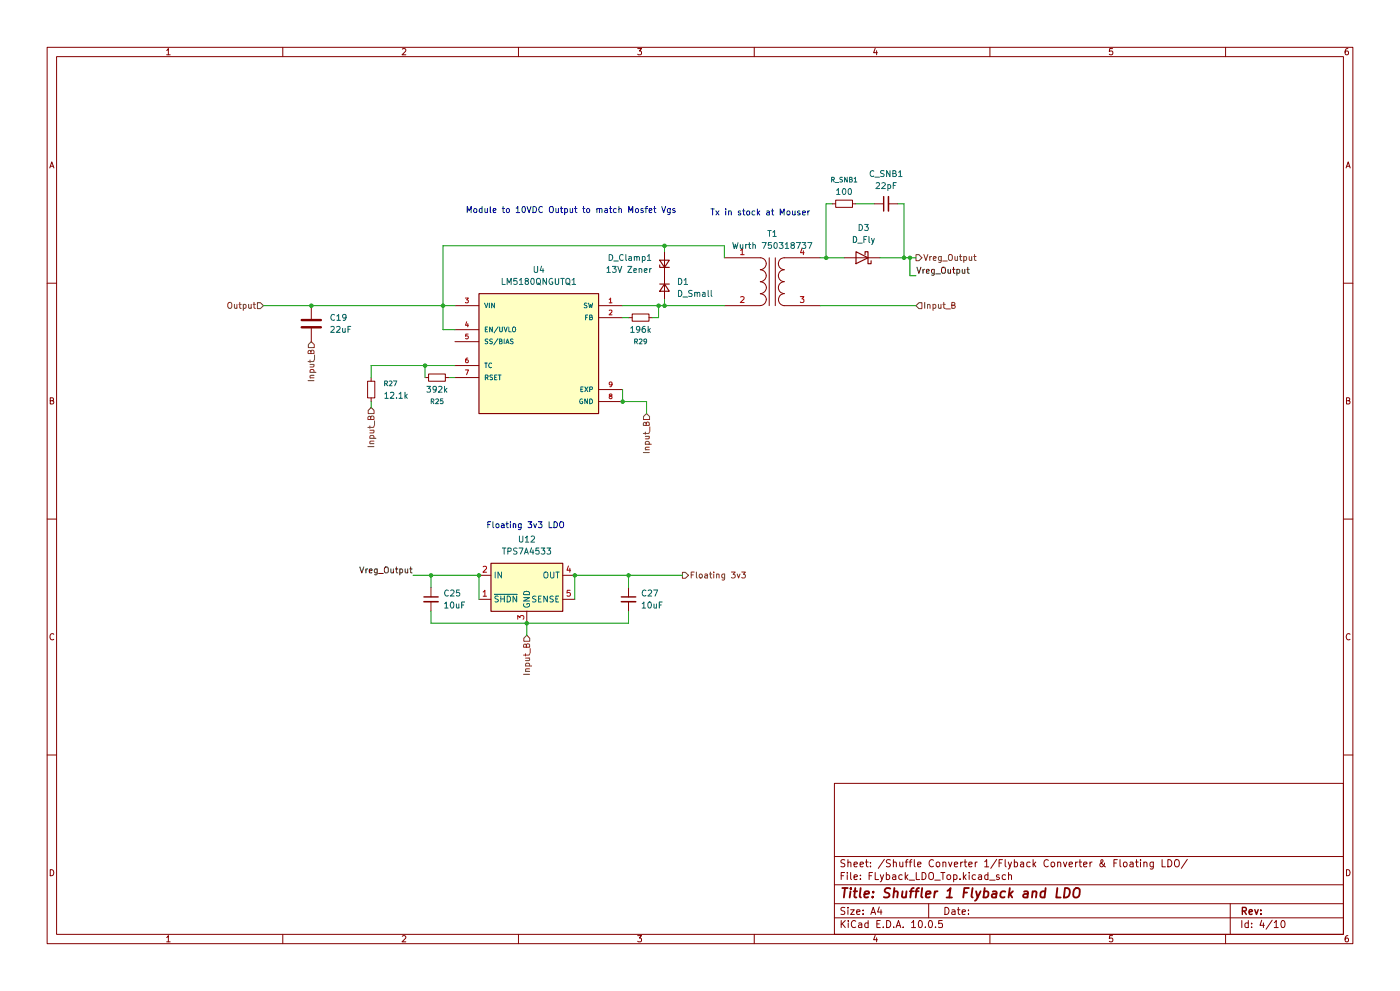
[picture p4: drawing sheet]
(kicad_sch
 (version 20260306)
 (generator "eeschema")
 (generator_version "10.0")
 (paper "A4")
 (title_block
  (title "Shuffler 1 Flyback and LDO"))
 (lib_symbols
  (symbol "Device:C"
   (pin_numbers (hide yes))
   (pin_names
    (offset 0.254)) (exclude_from_sim no) (in_bom yes) (on_board yes)
   (in_pos_files yes)
   (duplicate_pin_numbers_are_jumpers no)
   (property "Reference" "C" (at 0.635 2.54 0) (show_name no) (do_not_autoplace no) (effects (font (size 1.27 1.27)) (justify left)))
   (property "Value" "C" (at 0.635 -2.54 0) (show_name no) (do_not_autoplace no) (effects (font (size 1.27 1.27)) (justify left)))
   (property "Footprint" "" (at 0.9652 -3.81 0) (show_name no) (do_not_autoplace no) (hide yes) (effects (font (size 1.27 1.27))))
   (property "Datasheet" "" (at 0 0 0) (show_name no) (do_not_autoplace no) (hide yes) (effects (font (size 1.27 1.27))))
   (property "Description" "Unpolarized capacitor" (at 0 0 0) (show_name no) (do_not_autoplace no) (hide yes) (effects (font (size 1.27 1.27))))
   (symbol "C_0_1"
    (polyline (pts (xy -2.032 0.762) (xy 2.032 0.762)) (stroke (width 0.508) (type default)) (fill (type none)))
    (polyline (pts (xy -2.032 -0.762) (xy 2.032 -0.762)) (stroke (width 0.508) (type default)) (fill (type none))))
   (symbol "C_1_1"
    (pin passive line (at 0 3.81 270) (length 2.794) (name "" (effects (font (size 1.27 1.27)))) (number "1" (effects (font (size 1.27 1.27)))))
    (pin passive line (at 0 -3.81 90) (length 2.794) (name "" (effects (font (size 1.27 1.27)))) (number "2" (effects (font (size 1.27 1.27))))))
   (embedded_fonts no))
  (symbol "Device:C_Small"
   (pin_numbers (hide yes))
   (pin_names
    (offset 0.254) (hide yes)) (exclude_from_sim no) (in_bom yes) (on_board yes)
   (in_pos_files yes)
   (duplicate_pin_numbers_are_jumpers no)
   (property "Reference" "C" (at 0.254 1.778 0) (show_name no) (do_not_autoplace no) (effects (font (size 1.27 1.27)) (justify left)))
   (property "Value" "C_Small" (at 0.254 -2.032 0) (show_name no) (do_not_autoplace no) (effects (font (size 1.27 1.27)) (justify left)))
   (property "Footprint" "" (at 0 0 0) (show_name no) (do_not_autoplace no) (hide yes) (effects (font (size 1.27 1.27))))
   (property "Datasheet" "" (at 0 0 0) (show_name no) (do_not_autoplace no) (hide yes) (effects (font (size 1.27 1.27))))
   (property "Description" "Unpolarized capacitor, small symbol" (at 0 0 0) (show_name no) (do_not_autoplace no) (hide yes) (effects (font (size 1.27 1.27))))
   (symbol "C_Small_0_1"
    (polyline (pts (xy -1.524 0.508) (xy 1.524 0.508)) (stroke (width 0.3048) (type default)) (fill (type none)))
    (polyline (pts (xy -1.524 -0.508) (xy 1.524 -0.508)) (stroke (width 0.3302) (type default)) (fill (type none))))
   (symbol "C_Small_1_1"
    (pin passive line (at 0 2.54 270) (length 2.032) (name "" (effects (font (size 1.27 1.27)))) (number "1" (effects (font (size 1.27 1.27)))))
    (pin passive line (at 0 -2.54 90) (length 2.032) (name "" (effects (font (size 1.27 1.27)))) (number "2" (effects (font (size 1.27 1.27))))))
   (embedded_fonts no))
  (symbol "Device:D_Schottky"
   (pin_numbers (hide yes))
   (pin_names
    (offset 1.016) (hide yes)) (exclude_from_sim no) (in_bom yes) (on_board yes)
   (in_pos_files yes)
   (duplicate_pin_numbers_are_jumpers no)
   (property "Reference" "D" (at 0 2.54 0) (show_name no) (do_not_autoplace no) (effects (font (size 1.27 1.27))))
   (property "Value" "D_Schottky" (at 0 -2.54 0) (show_name no) (do_not_autoplace no) (effects (font (size 1.27 1.27))))
   (property "Footprint" "" (at 0 0 0) (show_name no) (do_not_autoplace no) (hide yes) (effects (font (size 1.27 1.27))))
   (property "Datasheet" "" (at 0 0 0) (show_name no) (do_not_autoplace no) (hide yes) (effects (font (size 1.27 1.27))))
   (property "Description" "Schottky diode" (at 0 0 0) (show_name no) (do_not_autoplace no) (hide yes) (effects (font (size 1.27 1.27))))
   (symbol "D_Schottky_0_1"
    (polyline (pts (xy -1.905 0.635) (xy -1.905 1.27) (xy -1.27 1.27) (xy -1.27 -1.27) (xy -0.635 -1.27) (xy -0.635 -0.635)) (stroke (width 0.254) (type default)) (fill (type none)))
    (polyline (pts (xy 1.27 1.27) (xy 1.27 -1.27) (xy -1.27 0) (xy 1.27 1.27)) (stroke (width 0.254) (type default)) (fill (type none)))
    (polyline (pts (xy 1.27 0) (xy -1.27 0)) (stroke (width 0) (type default)) (fill (type none))))
   (symbol "D_Schottky_1_1"
    (pin passive line (at -3.81 0 0) (length 2.54) (name "K" (effects (font (size 1.27 1.27)))) (number "1" (effects (font (size 1.27 1.27)))))
    (pin passive line (at 3.81 0 180) (length 2.54) (name "A" (effects (font (size 1.27 1.27)))) (number "2" (effects (font (size 1.27 1.27))))))
   (embedded_fonts no))
  (symbol "Device:D_Small"
   (pin_numbers (hide yes))
   (pin_names
    (offset 0.254) (hide yes)) (exclude_from_sim no) (in_bom yes) (on_board yes)
   (in_pos_files yes)
   (duplicate_pin_numbers_are_jumpers no)
   (property "Reference" "D" (at -1.27 2.032 0) (show_name no) (do_not_autoplace no) (effects (font (size 1.27 1.27)) (justify left)))
   (property "Value" "D_Small" (at -3.81 -2.032 0) (show_name no) (do_not_autoplace no) (effects (font (size 1.27 1.27)) (justify left)))
   (property "Footprint" "" (at 0 0 90) (show_name no) (do_not_autoplace no) (hide yes) (effects (font (size 1.27 1.27))))
   (property "Datasheet" "" (at 0 0 90) (show_name no) (do_not_autoplace no) (hide yes) (effects (font (size 1.27 1.27))))
   (property "Description" "Diode, small symbol" (at 0 0 0) (show_name no) (do_not_autoplace no) (hide yes) (effects (font (size 1.27 1.27))))
   (property "Sim.Device" "D" (at 0 0 0) (show_name no) (do_not_autoplace no) (hide yes) (effects (font (size 1.27 1.27))))
   (property "Sim.Pins" "1=K 2=A" (at 0 0 0) (show_name no) (do_not_autoplace no) (hide yes) (effects (font (size 1.27 1.27))))
   (symbol "D_Small_0_1"
    (polyline (pts (xy -0.762 0) (xy 0.762 0)) (stroke (width 0) (type default)) (fill (type none)))
    (polyline (pts (xy -0.762 -1.016) (xy -0.762 1.016)) (stroke (width 0.254) (type default)) (fill (type none)))
    (polyline (pts (xy 0.762 -1.016) (xy -0.762 0) (xy 0.762 1.016) (xy 0.762 -1.016)) (stroke (width 0.254) (type default)) (fill (type none))))
   (symbol "D_Small_1_1"
    (pin passive line (at -2.54 0 0) (length 1.778) (name "K" (effects (font (size 1.27 1.27)))) (number "1" (effects (font (size 1.27 1.27)))))
    (pin passive line (at 2.54 0 180) (length 1.778) (name "A" (effects (font (size 1.27 1.27)))) (number "2" (effects (font (size 1.27 1.27))))))
   (embedded_fonts no))
  (symbol "Device:D_Zener_Small"
   (pin_numbers (hide yes))
   (pin_names
    (offset 0.254) (hide yes)) (exclude_from_sim no) (in_bom yes) (on_board yes)
   (in_pos_files yes)
   (duplicate_pin_numbers_are_jumpers no)
   (property "Reference" "D" (at 0 2.286 0) (show_name no) (do_not_autoplace no) (effects (font (size 1.27 1.27))))
   (property "Value" "D_Zener_Small" (at 0 -2.286 0) (show_name no) (do_not_autoplace no) (effects (font (size 1.27 1.27))))
   (property "Footprint" "" (at 0 0 90) (show_name no) (do_not_autoplace no) (hide yes) (effects (font (size 1.27 1.27))))
   (property "Datasheet" "" (at 0 0 90) (show_name no) (do_not_autoplace no) (hide yes) (effects (font (size 1.27 1.27))))
   (property "Description" "Zener diode, small symbol" (at 0 0 0) (show_name no) (do_not_autoplace no) (hide yes) (effects (font (size 1.27 1.27))))
   (symbol "D_Zener_Small_0_1"
    (polyline (pts (xy -0.254 1.016) (xy -0.762 1.016) (xy -0.762 -1.016)) (stroke (width 0.254) (type default)) (fill (type none)))
    (polyline (pts (xy 0.762 1.016) (xy -0.762 0) (xy 0.762 -1.016) (xy 0.762 1.016)) (stroke (width 0.254) (type default)) (fill (type none)))
    (polyline (pts (xy 0.762 0) (xy -0.762 0)) (stroke (width 0) (type default)) (fill (type none))))
   (symbol "D_Zener_Small_1_1"
    (pin passive line (at -2.54 0 0) (length 1.778) (name "K" (effects (font (size 1.27 1.27)))) (number "1" (effects (font (size 1.27 1.27)))))
    (pin passive line (at 2.54 0 180) (length 1.778) (name "A" (effects (font (size 1.27 1.27)))) (number "2" (effects (font (size 1.27 1.27))))))
   (embedded_fonts no))
  (symbol "Device:R_Small"
   (pin_numbers (hide yes))
   (pin_names
    (offset 0.254) (hide yes)) (exclude_from_sim no) (in_bom yes) (on_board yes)
   (in_pos_files yes)
   (duplicate_pin_numbers_are_jumpers no)
   (property "Reference" "R" (at 0 0 90) (show_name no) (do_not_autoplace no) (effects (font (size 1.016 1.016))))
   (property "Value" "R_Small" (at 1.778 0 90) (show_name no) (do_not_autoplace no) (effects (font (size 1.27 1.27))))
   (property "Footprint" "" (at 0 0 0) (show_name no) (do_not_autoplace no) (hide yes) (effects (font (size 1.27 1.27))))
   (property "Datasheet" "" (at 0 0 0) (show_name no) (do_not_autoplace no) (hide yes) (effects (font (size 1.27 1.27))))
   (property "Description" "Resistor, small symbol" (at 0 0 0) (show_name no) (do_not_autoplace no) (hide yes) (effects (font (size 1.27 1.27))))
   (symbol "R_Small_0_1"
    (rectangle (start -0.762 1.778) (end 0.762 -1.778) (stroke (width 0.2032) (type default)) (fill (type none))))
   (symbol "R_Small_1_1"
    (pin passive line (at 0 2.54 270) (length 0.762) (name "" (effects (font (size 1.27 1.27)))) (number "1" (effects (font (size 1.27 1.27)))))
    (pin passive line (at 0 -2.54 90) (length 0.762) (name "" (effects (font (size 1.27 1.27)))) (number "2" (effects (font (size 1.27 1.27))))))
   (embedded_fonts no))
  (symbol "Device:Transformer_1P_1S"
   (pin_names
    (offset 1.016) (hide yes)) (exclude_from_sim no) (in_bom yes) (on_board yes)
   (in_pos_files yes)
   (duplicate_pin_numbers_are_jumpers no)
   (property "Reference" "T" (at 0 6.35 0) (show_name no) (do_not_autoplace no) (effects (font (size 1.27 1.27))))
   (property "Value" "Transformer_1P_1S" (at 0 -7.62 0) (show_name no) (do_not_autoplace no) (effects (font (size 1.27 1.27))))
   (property "Footprint" "" (at 0 0 0) (show_name no) (do_not_autoplace no) (hide yes) (effects (font (size 1.27 1.27))))
   (property "Datasheet" "" (at 0 0 0) (show_name no) (do_not_autoplace no) (hide yes) (effects (font (size 1.27 1.27))))
   (property "Description" "Transformer, single primary, single secondary" (at 0 0 0) (show_name no) (do_not_autoplace no) (hide yes) (effects (font (size 1.27 1.27))))
   (symbol "Transformer_1P_1S_0_1"
    (arc (start -1.27 3.81) (mid -1.656 2.9336) (end -2.54 2.5654) (stroke (width 0) (type default)) (fill (type none)))
    (arc (start -1.27 1.27) (mid -1.656 0.3936) (end -2.54 0.0254) (stroke (width 0) (type default)) (fill (type none)))
    (arc (start -1.27 -1.27) (mid -1.656 -2.1464) (end -2.54 -2.5146) (stroke (width 0) (type default)) (fill (type none)))
    (arc (start -1.27 -3.81) (mid -1.656 -4.6864) (end -2.54 -5.0546) (stroke (width 0) (type default)) (fill (type none)))
    (arc (start -2.54 5.08) (mid -1.642 4.708) (end -1.27 3.81) (stroke (width 0) (type default)) (fill (type none)))
    (arc (start -2.54 2.54) (mid -1.642 2.168) (end -1.27 1.27) (stroke (width 0) (type default)) (fill (type none)))
    (arc (start -2.54 0) (mid -1.642 -0.372) (end -1.27 -1.27) (stroke (width 0) (type default)) (fill (type none)))
    (arc (start -2.54 -2.54) (mid -1.642 -2.912) (end -1.27 -3.81) (stroke (width 0) (type default)) (fill (type none)))
    (polyline (pts (xy -0.635 5.08) (xy -0.635 -5.08)) (stroke (width 0) (type default)) (fill (type none)))
    (polyline (pts (xy 0.635 -5.08) (xy 0.635 5.08)) (stroke (width 0) (type default)) (fill (type none)))
    (arc (start 1.2954 3.81) (mid 1.6457 4.7117) (end 2.54 5.08) (stroke (width 0) (type default)) (fill (type none)))
    (arc (start 1.2954 1.27) (mid 1.6457 2.1717) (end 2.54 2.54) (stroke (width 0) (type default)) (fill (type none)))
    (arc (start 1.2954 -1.27) (mid 1.6457 -0.3683) (end 2.54 0) (stroke (width 0) (type default)) (fill (type none)))
    (arc (start 2.54 2.5654) (mid 1.6599 2.9299) (end 1.2954 3.81) (stroke (width 0) (type default)) (fill (type none)))
    (arc (start 2.54 0.0254) (mid 1.6599 0.3899) (end 1.2954 1.27) (stroke (width 0) (type default)) (fill (type none)))
    (arc (start 2.54 -2.5146) (mid 1.6599 -2.1501) (end 1.2954 -1.27) (stroke (width 0) (type default)) (fill (type none)))
    (arc (start 1.3208 -3.81) (mid 1.6711 -2.9085) (end 2.5654 -2.54) (stroke (width 0) (type default)) (fill (type none)))
    (arc (start 2.5654 -5.0546) (mid 1.6851 -4.6902) (end 1.3208 -3.81) (stroke (width 0) (type default)) (fill (type none))))
   (symbol "Transformer_1P_1S_1_1"
    (pin passive line (at -10.16 5.08 0) (length 7.62) (name "AA" (effects (font (size 1.27 1.27)))) (number "1" (effects (font (size 1.27 1.27)))))
    (pin passive line (at -10.16 -5.08 0) (length 7.62) (name "AB" (effects (font (size 1.27 1.27)))) (number "2" (effects (font (size 1.27 1.27)))))
    (pin passive line (at 10.16 -5.08 180) (length 7.62) (name "SA" (effects (font (size 1.27 1.27)))) (number "3" (effects (font (size 1.27 1.27)))))
    (pin passive line (at 10.16 5.08 180) (length 7.62) (name "SB" (effects (font (size 1.27 1.27)))) (number "4" (effects (font (size 1.27 1.27))))))
   (embedded_fonts no))
  (symbol "LM5180QNGUTQ1:LM5180QNGUTQ1"
   (pin_names
    (offset 1.016)) (exclude_from_sim no) (in_bom yes) (on_board yes)
   (in_pos_files yes)
   (duplicate_pin_numbers_are_jumpers no)
   (property "Reference" "U" (at -12.7 13.97 0) (show_name no) (do_not_autoplace no) (effects (font (size 1.27 1.27)) (justify left bottom)))
   (property "Value" "LM5180QNGUTQ1" (at -12.7 -13.97 0) (show_name no) (do_not_autoplace no) (effects (font (size 1.27 1.27)) (justify left top)))
   (property "Footprint" "LM5180QNGUTQ1:SON80P400X400X80-9N" (at 0 0 0) (show_name no) (do_not_autoplace no) (hide yes) (effects (font (size 1.27 1.27)) (justify bottom)))
   (property "Datasheet" "" (at 0 0 0) (show_name no) (do_not_autoplace no) (hide yes) (effects (font (size 1.27 1.27))))
   (property "Description" "Automotive 65-VIN no-opto flyback converter with 100-V, 1.5-A integrated MOSFET" (at 0 0 0) (show_name no) (do_not_autoplace no) (hide yes) (effects (font (size 1.27 1.27)) (justify bottom)))
   (property "MF" "Texas Instruments" (at 0 0 0) (show_name no) (do_not_autoplace no) (hide yes) (effects (font (size 1.27 1.27)) (justify bottom)))
   (property "MAXIMUM_PACKAGE_HEIGHT" "0.8 mm" (at 0 0 0) (show_name no) (do_not_autoplace no) (hide yes) (effects (font (size 1.27 1.27)) (justify bottom)))
   (property "Package" "WSON-8 Texas Instruments" (at 0 0 0) (show_name no) (do_not_autoplace no) (hide yes) (effects (font (size 1.27 1.27)) (justify bottom)))
   (property "Price" "None" (at 0 0 0) (show_name no) (do_not_autoplace no) (hide yes) (effects (font (size 1.27 1.27)) (justify bottom)))
   (property "Check_prices" "https://www.snapeda.com/parts/LM5180QNGUTQ1/Texas+Instruments/view-part/?ref=eda" (at 0 0 0) (show_name no) (do_not_autoplace no) (hide yes) (effects (font (size 1.27 1.27)) (justify bottom)))
   (property "STANDARD" "IPC 7351B" (at 0 0 0) (show_name no) (do_not_autoplace no) (hide yes) (effects (font (size 1.27 1.27)) (justify bottom)))
   (property "PARTREV" "A" (at 0 0 0) (show_name no) (do_not_autoplace no) (hide yes) (effects (font (size 1.27 1.27)) (justify bottom)))
   (property "SnapEDA_Link" "https://www.snapeda.com/parts/LM5180QNGUTQ1/Texas+Instruments/view-part/?ref=snap" (at 0 0 0) (show_name no) (do_not_autoplace no) (hide yes) (effects (font (size 1.27 1.27)) (justify bottom)))
   (property "MP" "LM5180QNGUTQ1" (at 0 0 0) (show_name no) (do_not_autoplace no) (hide yes) (effects (font (size 1.27 1.27)) (justify bottom)))
   (property "Availability" "In Stock" (at 0 0 0) (show_name no) (do_not_autoplace no) (hide yes) (effects (font (size 1.27 1.27)) (justify bottom)))
   (property "MANUFACTURER" "Texas Instruments" (at 0 0 0) (show_name no) (do_not_autoplace no) (hide yes) (effects (font (size 1.27 1.27)) (justify bottom)))
   (symbol "LM5180QNGUTQ1_0_0"
    (rectangle (start -12.7 -12.7) (end 12.7 12.7) (stroke (width 0.254) (type default)) (fill (type background)))
    (pin output line (at 17.78 10.16 180) (length 5.08) (name "SW" (effects (font (size 1.016 1.016)))) (number "1" (effects (font (size 1.016 1.016)))))
    (pin input line (at 17.78 7.62 180) (length 5.08) (name "FB" (effects (font (size 1.016 1.016)))) (number "2" (effects (font (size 1.016 1.016)))))
    (pin input line (at -17.78 10.16 0) (length 5.08) (name "VIN" (effects (font (size 1.016 1.016)))) (number "3" (effects (font (size 1.016 1.016)))))
    (pin input line (at -17.78 5.08 0) (length 5.08) (name "EN/UVLO" (effects (font (size 1.016 1.016)))) (number "4" (effects (font (size 1.016 1.016)))))
    (pin input line (at -17.78 2.54 0) (length 5.08) (name "SS/BIAS" (effects (font (size 1.016 1.016)))) (number "5" (effects (font (size 1.016 1.016)))))
    (pin passive line (at -17.78 -2.54 0) (length 5.08) (name "TC" (effects (font (size 1.016 1.016)))) (number "6" (effects (font (size 1.016 1.016)))))
    (pin passive line (at -17.78 -5.08 0) (length 5.08) (name "RSET" (effects (font (size 1.016 1.016)))) (number "7" (effects (font (size 1.016 1.016)))))
    (pin power_in line (at 17.78 -10.16 180) (length 5.08) (name "GND" (effects (font (size 1.016 1.016)))) (number "8" (effects (font (size 1.016 1.016)))))
    (pin power_in line (at 17.78 -7.62 180) (length 5.08) (name "EXP" (effects (font (size 1.016 1.016)))) (number "9" (effects (font (size 1.016 1.016))))))
   (embedded_fonts no))
  (symbol "Regulator_Linear:TPS7A45xxKTT" (exclude_from_sim no) (in_bom yes) (on_board yes)
   (in_pos_files yes)
   (duplicate_pin_numbers_are_jumpers no)
   (property "Reference" "U" (at -6.35 6.35 0) (show_name no) (do_not_autoplace no) (effects (font (size 1.27 1.27))))
   (property "Value" "TPS7A45xxKTT" (at 0 6.35 0) (show_name no) (do_not_autoplace no) (effects (font (size 1.27 1.27)) (justify left)))
   (property "Footprint" "Package_TO_SOT_SMD:TO-263-5_TabPin3" (at 0 0 0) (show_name no) (do_not_autoplace no) (hide yes) (effects (font (size 1.27 1.27))))
   (property "Datasheet" "https://www.ti.com/lit/ds/symlink/tps7a45.pdf" (at 0 0 0) (show_name no) (do_not_autoplace no) (hide yes) (effects (font (size 1.27 1.27))))
   (property "Description" "Low-Noise Fast-Transient-Response 1.5A LDO Regulator, Fixed Output, Vin = 20V max, eN = 35 μVrms, TO-263-5 (D2PAK)" (at 0 0 0) (show_name no) (do_not_autoplace no) (hide yes) (effects (font (size 1.27 1.27))))
   (symbol "TPS7A45xxKTT_0_1"
    (rectangle (start -7.62 5.08) (end 7.62 -5.08) (stroke (width 0.254) (type default)) (fill (type background))))
   (symbol "TPS7A45xxKTT_1_1"
    (pin input line (at -10.16 -2.54 0) (length 2.54) (name "~{SHDN}" (effects (font (size 1.27 1.27)))) (number "1" (effects (font (size 1.27 1.27)))))
    (pin power_in line (at -10.16 2.54 0) (length 2.54) (name "IN" (effects (font (size 1.27 1.27)))) (number "2" (effects (font (size 1.27 1.27)))))
    (pin power_in line (at 0 -7.62 90) (length 2.54) (name "GND" (effects (font (size 1.27 1.27)))) (number "3" (effects (font (size 1.27 1.27)))))
    (pin power_out line (at 10.16 2.54 180) (length 2.54) (name "OUT" (effects (font (size 1.27 1.27)))) (number "4" (effects (font (size 1.27 1.27)))))
    (pin input line (at 10.16 -2.54 180) (length 2.54) (name "SENSE" (effects (font (size 1.27 1.27)))) (number "5" (effects (font (size 1.27 1.27))))))
   (embedded_fonts no)))
 (text "Module to 10VDC Output to match Mosfet Vgs\n"
  (exclude_from_sim no)
  (at 121.158 44.704 0)
  (effects (font (size 1.27 1.27))))
 (text "Floating 3v3 LDO"
  (exclude_from_sim no)
  (at 111.506 111.506 0)
  (effects (font (size 1.27 1.27))))
 (text "Tx in stock at Mouser\n"
  (exclude_from_sim no)
  (at 161.29 45.212 0)
  (effects (font (size 1.27 1.27))))
 (junction
  (at 121.92 121.92)
  (diameter 0)
  (color 0 0 0 0))
 (junction
  (at 191.77 54.61)
  (diameter 0)
  (color 0 0 0 0))
 (junction
  (at 132.08 85.09)
  (diameter 0)
  (color 0 0 0 0))
 (junction
  (at 66.04 64.77)
  (diameter 0)
  (color 0 0 0 0))
 (junction
  (at 133.35 121.92)
  (diameter 0)
  (color 0 0 0 0))
 (junction
  (at 139.7 64.77)
  (diameter 0)
  (color 0 0 0 0))
 (junction
  (at 140.97 64.77)
  (diameter 0)
  (color 0 0 0 0))
 (junction
  (at 93.98 64.77)
  (diameter 0)
  (color 0 0 0 0))
 (junction
  (at 91.44 121.92)
  (diameter 0)
  (color 0 0 0 0))
 (junction
  (at 111.76 132.08)
  (diameter 0)
  (color 0 0 0 0))
 (junction
  (at 140.97 52.07)
  (diameter 0)
  (color 0 0 0 0))
 (junction
  (at 90.17 77.47)
  (diameter 0)
  (color 0 0 0 0))
 (junction
  (at 101.6 121.92)
  (diameter 0)
  (color 0 0 0 0))
 (junction
  (at 193.04 54.61)
  (diameter 0)
  (color 0 0 0 0))
 (junction
  (at 175.26 54.61)
  (diameter 0)
  (color 0 0 0 0))
 (wire
  (pts (xy 153.67 54.61) (xy 153.67 52.07))
  (stroke (width 0) (type default)))
 (wire
  (pts (xy 191.77 54.61) (xy 191.77 43.18))
  (stroke (width 0) (type default)))
 (wire
  (pts (xy 139.7 67.31) (xy 139.7 64.77))
  (stroke (width 0) (type default)))
 (wire
  (pts (xy 193.04 58.42) (xy 194.31 58.42))
  (stroke (width 0) (type default)))
 (wire
  (pts (xy 181.61 43.18) (xy 185.42 43.18))
  (stroke (width 0) (type default)))
 (wire
  (pts (xy 87.63 121.92) (xy 91.44 121.92))
  (stroke (width 0) (type default)))
 (wire
  (pts (xy 95.25 80.01) (xy 96.52 80.01))
  (stroke (width 0) (type default)))
 (wire
  (pts (xy 78.74 85.09) (xy 78.74 86.36))
  (stroke (width 0) (type default)))
 (wire
  (pts (xy 91.44 129.54) (xy 91.44 132.08))
  (stroke (width 0) (type default)))
 (wire
  (pts (xy 132.08 85.09) (xy 137.16 85.09))
  (stroke (width 0) (type default)))
 (wire
  (pts (xy 132.08 64.77) (xy 139.7 64.77))
  (stroke (width 0) (type default)))
 (wire
  (pts (xy 91.44 121.92) (xy 101.6 121.92))
  (stroke (width 0) (type default)))
 (wire
  (pts (xy 132.08 67.31) (xy 133.35 67.31))
  (stroke (width 0) (type default)))
 (wire
  (pts (xy 90.17 77.47) (xy 96.52 77.47))
  (stroke (width 0) (type default)))
 (wire
  (pts (xy 78.74 77.47) (xy 90.17 77.47))
  (stroke (width 0) (type default)))
 (wire
  (pts (xy 137.16 85.09) (xy 137.16 87.63))
  (stroke (width 0) (type default)))
 (wire
  (pts (xy 133.35 124.46) (xy 133.35 121.92))
  (stroke (width 0) (type default)))
 (wire
  (pts (xy 175.26 54.61) (xy 179.07 54.61))
  (stroke (width 0) (type default)))
 (wire
  (pts (xy 139.7 64.77) (xy 140.97 64.77))
  (stroke (width 0) (type default)))
 (wire
  (pts (xy 175.26 43.18) (xy 175.26 54.61))
  (stroke (width 0) (type default)))
 (wire
  (pts (xy 132.08 82.55) (xy 132.08 85.09))
  (stroke (width 0) (type default)))
 (wire
  (pts (xy 175.26 54.61) (xy 173.99 54.61))
  (stroke (width 0) (type default)))
 (wire
  (pts (xy 173.99 64.77) (xy 194.31 64.77))
  (stroke (width 0) (type default)))
 (wire
  (pts (xy 175.26 43.18) (xy 176.53 43.18))
  (stroke (width 0) (type default)))
 (wire
  (pts (xy 186.69 54.61) (xy 191.77 54.61))
  (stroke (width 0) (type default)))
 (wire
  (pts (xy 140.97 52.07) (xy 140.97 53.34))
  (stroke (width 0) (type default)))
 (wire
  (pts (xy 121.92 121.92) (xy 133.35 121.92))
  (stroke (width 0) (type default)))
 (wire
  (pts (xy 191.77 54.61) (xy 193.04 54.61))
  (stroke (width 0) (type default)))
 (wire
  (pts (xy 78.74 77.47) (xy 78.74 80.01))
  (stroke (width 0) (type default)))
 (wire
  (pts (xy 96.52 69.85) (xy 93.98 69.85))
  (stroke (width 0) (type default)))
 (wire
  (pts (xy 191.77 43.18) (xy 190.5 43.18))
  (stroke (width 0) (type default)))
 (wire
  (pts (xy 66.04 64.77) (xy 93.98 64.77))
  (stroke (width 0) (type default)))
 (wire
  (pts (xy 138.43 67.31) (xy 139.7 67.31))
  (stroke (width 0) (type default)))
 (wire
  (pts (xy 133.35 121.92) (xy 144.78 121.92))
  (stroke (width 0) (type default)))
 (wire
  (pts (xy 93.98 52.07) (xy 140.97 52.07))
  (stroke (width 0) (type default)))
 (wire
  (pts (xy 55.88 64.77) (xy 66.04 64.77))
  (stroke (width 0) (type default)))
 (wire
  (pts (xy 193.04 54.61) (xy 194.31 54.61))
  (stroke (width 0) (type default)))
 (wire
  (pts (xy 90.17 77.47) (xy 90.17 80.01))
  (stroke (width 0) (type default)))
 (wire
  (pts (xy 93.98 64.77) (xy 93.98 69.85))
  (stroke (width 0) (type default)))
 (wire
  (pts (xy 91.44 121.92) (xy 91.44 124.46))
  (stroke (width 0) (type default)))
 (wire
  (pts (xy 133.35 132.08) (xy 111.76 132.08))
  (stroke (width 0) (type default)))
 (wire
  (pts (xy 193.04 54.61) (xy 193.04 58.42))
  (stroke (width 0) (type default)))
 (wire
  (pts (xy 140.97 52.07) (xy 153.67 52.07))
  (stroke (width 0) (type default)))
 (wire
  (pts (xy 91.44 132.08) (xy 111.76 132.08))
  (stroke (width 0) (type default)))
 (wire
  (pts (xy 93.98 64.77) (xy 96.52 64.77))
  (stroke (width 0) (type default)))
 (wire
  (pts (xy 121.92 121.92) (xy 121.92 127))
  (stroke (width 0) (type default)))
 (wire
  (pts (xy 140.97 64.77) (xy 140.97 63.5))
  (stroke (width 0) (type default)))
 (wire
  (pts (xy 93.98 64.77) (xy 93.98 52.07))
  (stroke (width 0) (type default)))
 (wire
  (pts (xy 140.97 64.77) (xy 153.67 64.77))
  (stroke (width 0) (type default)))
 (wire
  (pts (xy 101.6 127) (xy 101.6 121.92))
  (stroke (width 0) (type default)))
 (wire
  (pts (xy 111.76 132.08) (xy 111.76 134.62))
  (stroke (width 0) (type default)))
 (wire
  (pts (xy 133.35 129.54) (xy 133.35 132.08))
  (stroke (width 0) (type default)))
 (label "Vreg_Output"
  (at 194.31 58.42 0)
  (effects (font (size 1.27 1.27)) (justify left bottom)))
 (label "Vreg_Output"
  (at 87.63 121.92 180)
  (effects (font (size 1.27 1.27)) (justify right bottom)))
 (hierarchical_label "Input_B"
  (shape input)
  (at 66.04 72.39 270)
  (effects (font (size 1.27 1.27)) (justify right)))
 (hierarchical_label "Floating 3v3"
  (shape output)
  (at 144.78 121.92 0)
  (effects (font (size 1.27 1.27)) (justify left)))
 (hierarchical_label "Output"
  (shape input)
  (at 55.88 64.77 180)
  (effects (font (size 1.27 1.27)) (justify right)))
 (hierarchical_label "Input_B"
  (shape input)
  (at 78.74 86.36 270)
  (effects (font (size 1.27 1.27)) (justify right)))
 (hierarchical_label "Input_B"
  (shape input)
  (at 194.31 64.77 0)
  (effects (font (size 1.27 1.27)) (justify left)))
 (hierarchical_label "Vreg_Output"
  (shape output)
  (at 194.31 54.61 0)
  (effects (font (size 1.27 1.27)) (justify left)))
 (hierarchical_label "Input_B"
  (shape input)
  (at 137.16 87.63 270)
  (effects (font (size 1.27 1.27)) (justify right)))
 (hierarchical_label "Input_B"
  (shape input)
  (at 111.76 134.62 270)
  (effects (font (size 1.27 1.27)) (justify right)))
 (symbol
  (lib_id "Device:C")
  (at 66.04 68.58 0)
  (unit 1)
  (body_style 1)
  (exclude_from_sim no)
  (in_bom yes)
  (on_board yes)
  (in_pos_files yes)
  (dnp no)
  (fields_autoplaced yes)
  (property "Reference" "C19" (at 69.85 67.3099 0) (show_name no) (do_not_autoplace no) (effects (font (size 1.27 1.27)) (justify left)))
  (property "Value" "22uF" (at 69.85 69.8499 0) (show_name no) (do_not_autoplace no) (effects (font (size 1.27 1.27)) (justify left)))
  (property "Footprint" "" (at 67.0052 72.39 0) (hide yes) (show_name no) (do_not_autoplace no) (effects (font (size 1.27 1.27))))
  (property "Datasheet" "" (at 66.04 68.58 0) (hide yes) (show_name no) (do_not_autoplace no) (effects (font (size 1.27 1.27))))
  (property "Description" "Unpolarized capacitor" (at 66.04 68.58 0) (hide yes) (show_name no) (do_not_autoplace no) (effects (font (size 1.27 1.27))))
  (pin "2")
  (pin "1"))
 (symbol
  (lib_id "Device:C_Small")
  (at 133.35 127 0)
  (unit 1)
  (body_style 1)
  (exclude_from_sim no)
  (in_bom yes)
  (on_board yes)
  (in_pos_files yes)
  (dnp no)
  (fields_autoplaced yes)
  (property "Reference" "C27" (at 135.89 125.7362 0) (show_name no) (do_not_autoplace no) (effects (font (size 1.27 1.27)) (justify left)))
  (property "Value" "10uF" (at 135.89 128.2762 0) (show_name no) (do_not_autoplace no) (effects (font (size 1.27 1.27)) (justify left)))
  (property "Footprint" "" (at 133.35 127 0) (hide yes) (show_name no) (do_not_autoplace no) (effects (font (size 1.27 1.27))))
  (property "Datasheet" "" (at 133.35 127 0) (hide yes) (show_name no) (do_not_autoplace no) (effects (font (size 1.27 1.27))))
  (property "Description" "Unpolarized capacitor, small symbol" (at 133.35 127 0) (hide yes) (show_name no) (do_not_autoplace no) (effects (font (size 1.27 1.27))))
  (pin "1")
  (pin "2"))
 (symbol
  (lib_id "Device:R_Small")
  (at 92.71 80.01 90)
  (unit 1)
  (body_style 1)
  (exclude_from_sim no)
  (in_bom yes)
  (on_board yes)
  (in_pos_files yes)
  (dnp no)
  (property "Reference" "R25" (at 92.71 85.09 90) (show_name no) (do_not_autoplace no) (effects (font (size 1.016 1.016))))
  (property "Value" "392k" (at 92.71 82.55 90) (show_name no) (do_not_autoplace no) (effects (font (size 1.27 1.27))))
  (property "Footprint" "" (at 92.71 80.01 0) (hide yes) (show_name no) (do_not_autoplace no) (effects (font (size 1.27 1.27))))
  (property "Datasheet" "" (at 92.71 80.01 0) (hide yes) (show_name no) (do_not_autoplace no) (effects (font (size 1.27 1.27))))
  (property "Description" "Resistor, small symbol" (at 92.71 80.01 0) (hide yes) (show_name no) (do_not_autoplace no) (effects (font (size 1.27 1.27))))
  (pin "1")
  (pin "2"))
 (symbol
  (lib_id "Device:C_Small")
  (at 187.96 43.18 90)
  (unit 1)
  (body_style 1)
  (exclude_from_sim no)
  (in_bom yes)
  (on_board yes)
  (in_pos_files yes)
  (dnp no)
  (fields_autoplaced yes)
  (property "Reference" "C_SNB1" (at 187.9663 36.83 90) (show_name no) (do_not_autoplace no) (effects (font (size 1.27 1.27))))
  (property "Value" "22pF" (at 187.9663 39.37 90) (show_name no) (do_not_autoplace no) (effects (font (size 1.27 1.27))))
  (property "Footprint" "" (at 187.96 43.18 0) (hide yes) (show_name no) (do_not_autoplace no) (effects (font (size 1.27 1.27))))
  (property "Datasheet" "" (at 187.96 43.18 0) (hide yes) (show_name no) (do_not_autoplace no) (effects (font (size 1.27 1.27))))
  (property "Description" "Unpolarized capacitor, small symbol" (at 187.96 43.18 0) (hide yes) (show_name no) (do_not_autoplace no) (effects (font (size 1.27 1.27))))
  (pin "2")
  (pin "1"))
 (symbol
  (lib_id "Device:R_Small")
  (at 179.07 43.18 90)
  (mirror x)
  (unit 1)
  (body_style 1)
  (exclude_from_sim no)
  (in_bom yes)
  (on_board yes)
  (in_pos_files yes)
  (dnp no)
  (property "Reference" "R_SNB1" (at 179.07 38.1 90) (show_name no) (do_not_autoplace no) (effects (font (size 1.016 1.016))))
  (property "Value" "100" (at 179.07 40.64 90) (show_name no) (do_not_autoplace no) (effects (font (size 1.27 1.27))))
  (property "Footprint" "" (at 179.07 43.18 0) (hide yes) (show_name no) (do_not_autoplace no) (effects (font (size 1.27 1.27))))
  (property "Datasheet" "" (at 179.07 43.18 0) (hide yes) (show_name no) (do_not_autoplace no) (effects (font (size 1.27 1.27))))
  (property "Description" "Resistor, small symbol" (at 179.07 43.18 0) (hide yes) (show_name no) (do_not_autoplace no) (effects (font (size 1.27 1.27))))
  (pin "1")
  (pin "2"))
 (symbol
  (lib_id "Device:D_Small")
  (at 140.97 60.96 270)
  (unit 1)
  (body_style 1)
  (exclude_from_sim no)
  (in_bom yes)
  (on_board yes)
  (in_pos_files yes)
  (dnp no)
  (fields_autoplaced yes)
  (property "Reference" "D1" (at 143.51 59.6899 90) (show_name no) (do_not_autoplace no) (effects (font (size 1.27 1.27)) (justify left)))
  (property "Value" "D_Small" (at 143.51 62.2299 90) (show_name no) (do_not_autoplace no) (effects (font (size 1.27 1.27)) (justify left)))
  (property "Footprint" "" (at 140.97 60.96 90) (hide yes) (show_name no) (do_not_autoplace no) (effects (font (size 1.27 1.27))))
  (property "Datasheet" "" (at 140.97 60.96 90) (hide yes) (show_name no) (do_not_autoplace no) (effects (font (size 1.27 1.27))))
  (property "Description" "Diode, small symbol" (at 140.97 60.96 0) (hide yes) (show_name no) (do_not_autoplace no) (effects (font (size 1.27 1.27))))
  (property "Sim.Device" "D" (at 140.97 60.96 0) (hide yes) (show_name no) (do_not_autoplace no) (effects (font (size 1.27 1.27))))
  (property "Sim.Pins" "1=K 2=A" (at 140.97 60.96 0) (hide yes) (show_name no) (do_not_autoplace no) (effects (font (size 1.27 1.27))))
  (pin "2")
  (pin "1"))
 (symbol
  (lib_id "Device:R_Small")
  (at 78.74 82.55 0)
  (unit 1)
  (body_style 1)
  (exclude_from_sim no)
  (in_bom yes)
  (on_board yes)
  (in_pos_files yes)
  (dnp no)
  (fields_autoplaced yes)
  (property "Reference" "R27" (at 81.28 81.2799 0) (show_name no) (do_not_autoplace no) (effects (font (size 1.016 1.016)) (justify left)))
  (property "Value" "12.1k" (at 81.28 83.8199 0) (show_name no) (do_not_autoplace no) (effects (font (size 1.27 1.27)) (justify left)))
  (property "Footprint" "" (at 78.74 82.55 0) (hide yes) (show_name no) (do_not_autoplace no) (effects (font (size 1.27 1.27))))
  (property "Datasheet" "" (at 78.74 82.55 0) (hide yes) (show_name no) (do_not_autoplace no) (effects (font (size 1.27 1.27))))
  (property "Description" "Resistor, small symbol" (at 78.74 82.55 0) (hide yes) (show_name no) (do_not_autoplace no) (effects (font (size 1.27 1.27))))
  (pin "1")
  (pin "2"))
 (symbol
  (lib_id "Device:Transformer_1P_1S")
  (at 163.83 59.69 0)
  (unit 1)
  (body_style 1)
  (exclude_from_sim no)
  (in_bom yes)
  (on_board yes)
  (in_pos_files yes)
  (dnp no)
  (fields_autoplaced yes)
  (property "Reference" "T1" (at 163.8427 49.53 0) (show_name no) (do_not_autoplace no) (effects (font (size 1.27 1.27))))
  (property "Value" "Wurth 750318737" (at 163.8427 52.07 0) (show_name no) (do_not_autoplace no) (effects (font (size 1.27 1.27))))
  (property "Footprint" "" (at 163.83 59.69 0) (hide yes) (show_name no) (do_not_autoplace no) (effects (font (size 1.27 1.27))))
  (property "Datasheet" "" (at 163.83 59.69 0) (hide yes) (show_name no) (do_not_autoplace no) (effects (font (size 1.27 1.27))))
  (property "Description" "Transformer, single primary, single secondary" (at 163.83 59.69 0) (hide yes) (show_name no) (do_not_autoplace no) (effects (font (size 1.27 1.27))))
  (pin "4")
  (pin "2")
  (pin "3")
  (pin "1"))
 (symbol
  (lib_id "Device:R_Small")
  (at 135.89 67.31 90)
  (unit 1)
  (body_style 1)
  (exclude_from_sim no)
  (in_bom yes)
  (on_board yes)
  (in_pos_files yes)
  (dnp no)
  (property "Reference" "R29" (at 135.89 72.39 90) (show_name no) (do_not_autoplace no) (effects (font (size 1.016 1.016))))
  (property "Value" "196k" (at 135.89 69.85 90) (show_name no) (do_not_autoplace no) (effects (font (size 1.27 1.27))))
  (property "Footprint" "" (at 135.89 67.31 0) (hide yes) (show_name no) (do_not_autoplace no) (effects (font (size 1.27 1.27))))
  (property "Datasheet" "" (at 135.89 67.31 0) (hide yes) (show_name no) (do_not_autoplace no) (effects (font (size 1.27 1.27))))
  (property "Description" "Resistor, small symbol" (at 135.89 67.31 0) (hide yes) (show_name no) (do_not_autoplace no) (effects (font (size 1.27 1.27))))
  (pin "1")
  (pin "2"))
 (symbol
  (lib_id "Device:D_Zener_Small")
  (at 140.97 55.88 90)
  (unit 1)
  (body_style 1)
  (exclude_from_sim no)
  (in_bom yes)
  (on_board yes)
  (in_pos_files yes)
  (dnp no)
  (property "Reference" "D_Clamp1" (at 138.43 54.6099 90) (show_name no) (do_not_autoplace no) (effects (font (size 1.27 1.27)) (justify left)))
  (property "Value" "13V Zener" (at 138.43 57.1499 90) (show_name no) (do_not_autoplace no) (effects (font (size 1.27 1.27)) (justify left)))
  (property "Footprint" "" (at 140.97 55.88 90) (hide yes) (show_name no) (do_not_autoplace no) (effects (font (size 1.27 1.27))))
  (property "Datasheet" "" (at 140.97 55.88 90) (hide yes) (show_name no) (do_not_autoplace no) (effects (font (size 1.27 1.27))))
  (property "Description" "Zener diode, small symbol" (at 140.97 55.88 0) (hide yes) (show_name no) (do_not_autoplace no) (effects (font (size 1.27 1.27))))
  (pin "1")
  (pin "2"))
 (symbol
  (lib_id "Regulator_Linear:TPS7A45xxKTT")
  (at 111.76 124.46 0)
  (unit 1)
  (body_style 1)
  (exclude_from_sim no)
  (in_bom yes)
  (on_board yes)
  (in_pos_files yes)
  (dnp no)
  (fields_autoplaced yes)
  (property "Reference" "U12" (at 111.76 114.3 0) (show_name no) (do_not_autoplace no) (effects (font (size 1.27 1.27))))
  (property "Value" "TPS7A4533" (at 111.76 116.84 0) (show_name no) (do_not_autoplace no) (effects (font (size 1.27 1.27))))
  (property "Footprint" "Package_TO_SOT_SMD:TO-263-5_TabPin3" (at 111.76 124.46 0) (hide yes) (show_name no) (do_not_autoplace no) (effects (font (size 1.27 1.27))))
  (property "Datasheet" "https://www.ti.com/lit/ds/symlink/tps7a45.pdf" (at 111.76 124.46 0) (hide yes) (show_name no) (do_not_autoplace no) (effects (font (size 1.27 1.27))))
  (property "Description" "Low-Noise Fast-Transient-Response 1.5A LDO Regulator, Fixed Output, Vin = 20V max, eN = 35 μVrms, TO-263-5 (D2PAK)" (at 111.76 124.46 0) (hide yes) (show_name no) (do_not_autoplace no) (effects (font (size 1.27 1.27))))
  (pin "1")
  (pin "5")
  (pin "3")
  (pin "2")
  (pin "4"))
 (symbol
  (lib_id "Device:D_Schottky")
  (at 182.88 54.61 180)
  (unit 1)
  (body_style 1)
  (exclude_from_sim no)
  (in_bom yes)
  (on_board yes)
  (in_pos_files yes)
  (dnp no)
  (fields_autoplaced yes)
  (property "Reference" "D3" (at 183.1975 48.26 0) (show_name no) (do_not_autoplace no) (effects (font (size 1.27 1.27))))
  (property "Value" "D_Fly" (at 183.1975 50.8 0) (show_name no) (do_not_autoplace no) (effects (font (size 1.27 1.27))))
  (property "Footprint" "" (at 182.88 54.61 0) (hide yes) (show_name no) (do_not_autoplace no) (effects (font (size 1.27 1.27))))
  (property "Datasheet" "" (at 182.88 54.61 0) (hide yes) (show_name no) (do_not_autoplace no) (effects (font (size 1.27 1.27))))
  (property "Description" "Schottky diode" (at 182.88 54.61 0) (hide yes) (show_name no) (do_not_autoplace no) (effects (font (size 1.27 1.27))))
  (pin "2")
  (pin "1"))
 (symbol
  (lib_id "LM5180QNGUTQ1:LM5180QNGUTQ1")
  (at 114.3 74.93 0)
  (unit 1)
  (body_style 1)
  (exclude_from_sim no)
  (in_bom yes)
  (on_board yes)
  (in_pos_files yes)
  (dnp no)
  (fields_autoplaced yes)
  (property "Reference" "U4" (at 114.3 57.15 0) (show_name no) (do_not_autoplace no) (effects (font (size 1.27 1.27))))
  (property "Value" "LM5180QNGUTQ1" (at 114.3 59.69 0) (show_name no) (do_not_autoplace no) (effects (font (size 1.27 1.27))))
  (property "Footprint" "LM5180QNGUTQ1:SON80P400X400X80-9N" (at 114.3 74.93 0) (hide yes) (show_name no) (do_not_autoplace no) (effects (font (size 1.27 1.27)) (justify bottom)))
  (property "Datasheet" "" (at 114.3 74.93 0) (hide yes) (show_name no) (do_not_autoplace no) (effects (font (size 1.27 1.27))))
  (property "Description" "Automotive 65-VIN no-opto flyback converter with 100-V, 1.5-A integrated MOSFET" (at 114.3 74.93 0) (hide yes) (show_name no) (do_not_autoplace no) (effects (font (size 1.27 1.27)) (justify bottom)))
  (property "MF" "Texas Instruments" (at 114.3 74.93 0) (hide yes) (show_name no) (do_not_autoplace no) (effects (font (size 1.27 1.27)) (justify bottom)))
  (property "MAXIMUM_PACKAGE_HEIGHT" "0.8 mm" (at 114.3 74.93 0) (hide yes) (show_name no) (do_not_autoplace no) (effects (font (size 1.27 1.27)) (justify bottom)))
  (property "Package" "WSON-8 Texas Instruments" (at 114.3 74.93 0) (hide yes) (show_name no) (do_not_autoplace no) (effects (font (size 1.27 1.27)) (justify bottom)))
  (property "Price" "None" (at 114.3 74.93 0) (hide yes) (show_name no) (do_not_autoplace no) (effects (font (size 1.27 1.27)) (justify bottom)))
  (property "Check_prices" "https://www.snapeda.com/parts/LM5180QNGUTQ1/Texas+Instruments/view-part/?ref=eda" (at 114.3 74.93 0) (hide yes) (show_name no) (do_not_autoplace no) (effects (font (size 1.27 1.27)) (justify bottom)))
  (property "STANDARD" "IPC 7351B" (at 114.3 74.93 0) (hide yes) (show_name no) (do_not_autoplace no) (effects (font (size 1.27 1.27)) (justify bottom)))
  (property "PARTREV" "A" (at 114.3 74.93 0) (hide yes) (show_name no) (do_not_autoplace no) (effects (font (size 1.27 1.27)) (justify bottom)))
  (property "SnapEDA_Link" "https://www.snapeda.com/parts/LM5180QNGUTQ1/Texas+Instruments/view-part/?ref=snap" (at 114.3 74.93 0) (hide yes) (show_name no) (do_not_autoplace no) (effects (font (size 1.27 1.27)) (justify bottom)))
  (property "MP" "LM5180QNGUTQ1" (at 114.3 74.93 0) (hide yes) (show_name no) (do_not_autoplace no) (effects (font (size 1.27 1.27)) (justify bottom)))
  (property "Availability" "In Stock" (at 114.3 74.93 0) (hide yes) (show_name no) (do_not_autoplace no) (effects (font (size 1.27 1.27)) (justify bottom)))
  (property "MANUFACTURER" "Texas Instruments" (at 114.3 74.93 0) (hide yes) (show_name no) (do_not_autoplace no) (effects (font (size 1.27 1.27)) (justify bottom)))
  (pin "5")
  (pin "8")
  (pin "4")
  (pin "1")
  (pin "2")
  (pin "3")
  (pin "6")
  (pin "7")
  (pin "9"))
 (symbol
  (lib_id "Device:C_Small")
  (at 91.44 127 0)
  (unit 1)
  (body_style 1)
  (exclude_from_sim no)
  (in_bom yes)
  (on_board yes)
  (in_pos_files yes)
  (dnp no)
  (fields_autoplaced yes)
  (property "Reference" "C25" (at 93.98 125.7362 0) (show_name no) (do_not_autoplace no) (effects (font (size 1.27 1.27)) (justify left)))
  (property "Value" "10uF" (at 93.98 128.2762 0) (show_name no) (do_not_autoplace no) (effects (font (size 1.27 1.27)) (justify left)))
  (property "Footprint" "" (at 91.44 127 0) (hide yes) (show_name no) (do_not_autoplace no) (effects (font (size 1.27 1.27))))
  (property "Datasheet" "" (at 91.44 127 0) (hide yes) (show_name no) (do_not_autoplace no) (effects (font (size 1.27 1.27))))
  (property "Description" "Unpolarized capacitor, small symbol" (at 91.44 127 0) (hide yes) (show_name no) (do_not_autoplace no) (effects (font (size 1.27 1.27))))
  (pin "1")
  (pin "2")))
